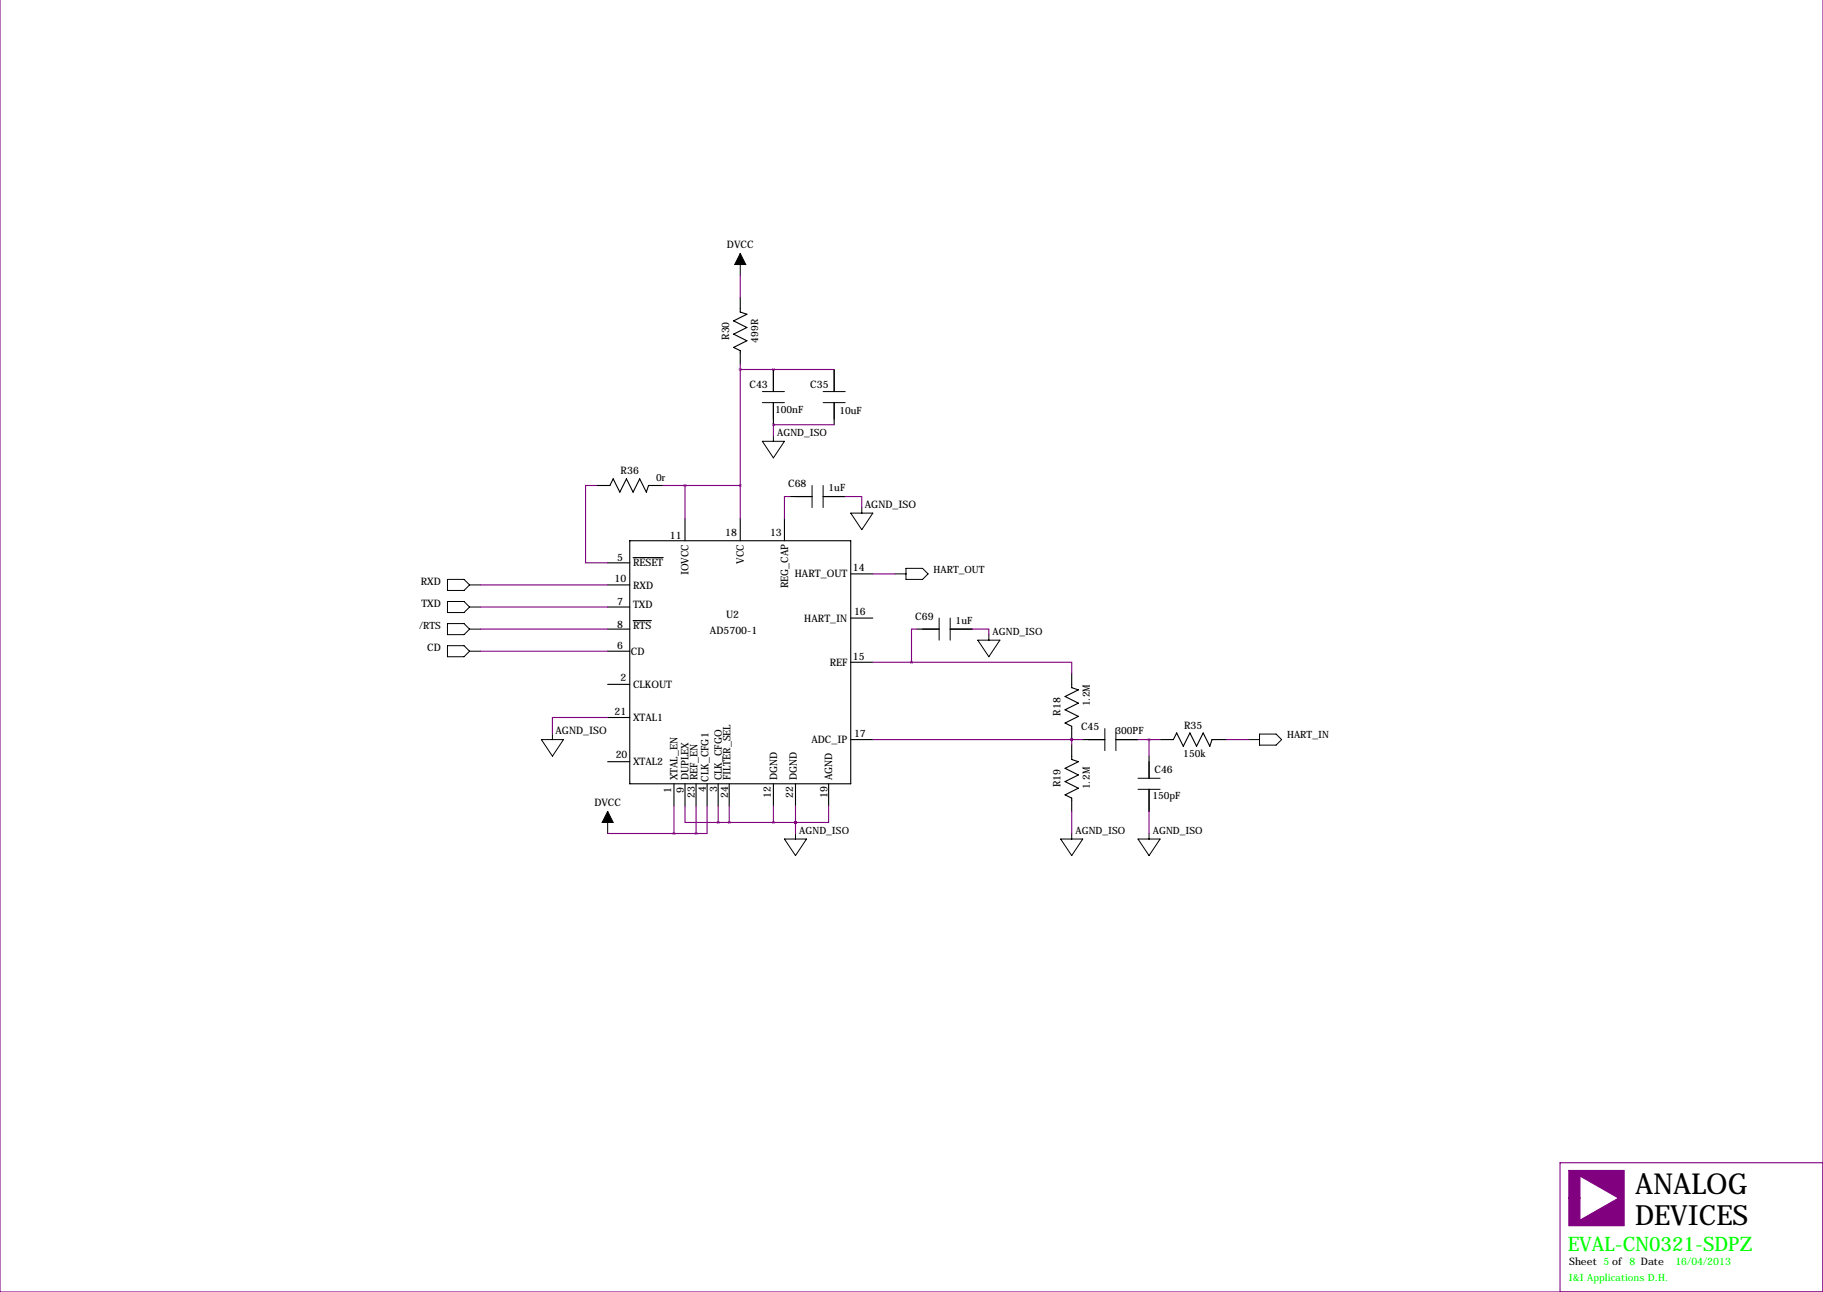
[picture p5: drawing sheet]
<svg xmlns="http://www.w3.org/2000/svg" width="419mm" height="297mm" viewBox="0 0 419 297" stroke-linecap="round" stroke-linejoin="round" font-family="sans-serif">
<path d="M360.7 269.1h12.7v12.7h-12.7v-6.4h2.5v5.1l8.9-5.1-8.9-5v5h-2.5z" fill="#800080" stroke="#800080" stroke-width=".25"/>
<g fill="none" stroke="#800080" stroke-width=".25">
<path d="M419.1 -.1v297.1h-419.1v-297.1M170.2 63.4v5M170.2 83.7v35.5M170.2 84.9h21.6M177.8 97.6h.1M177.8 84.9h.1M177.8 97.6v2.6M177.8 97.6h14M137.2 111.6h-2.6v17.8h5.1M152.4 111.6h17.8M157.5 111.6v7.6M181.6 114.2h-1.3v5"/>
<path d="M194.3 114.2h3.8v2.5M110.5 134.5h29.2M110.5 139.6h29.2M200.7 131.9h5M110.5 144.6h29.2M110.5 149.7h29.2M200.7 152.3h8.8M209.5 152.3h36.9v2.5M210.8 144.6h-1.3v7.7M223.5 144.6h3.8v1.3M139.7 165h-12.7v3.8M200.7 170h48.2"/>
<path d="M246.4 170h.1M246.4 170v1.3M261.6 170h5.1M264.2 170v3.8M281.9 170h5.1M139.7 191.6h20.3M154.9 185.3v6.3M157.5 185.3v3.8h7.6M160 185.3v6.3M162.6 185.3v6.3h-2.6M165.1 189.1h17.8M165.1 185.3v3.8"/>
<path d="M167.6 185.3v3.8M177.8 185.3v3.8M182.9 189.1h.1M182.9 185.3v6.3M190.5 185.3v3.8h-7.6M246.4 186.5v5.1M264.2 186.5v5.1M419.1 267.3h-60.5v29.7"/>
</g>
<g fill="none" stroke="#000" stroke-width=".25">
<path d="M170.2 68.4v3.3l1.5 .5-3 1.6 3 1.5-3 1.5 3 1.5-3 1.6 1.5 .7v3.1M177.8 84.9v5.1M177.8 92.6v5M191.8 84.9v5.1M191.8 92.6v5M137.2 111.6h3l.8-1.5 1.5 3 1.5-3 1.5 3 1.6-3 1.5 3 .5-1.5h3.3M157.5 119.2v5.1M170.2 119.2v5.1M180.3 119.2v5.1M181.6 114.2h5.1M189.2 114.2h5.1M139.7 134.5h5.1"/>
<path d="M139.7 139.6h5.1M139.7 129.4h5.1M144.8 124.3h50.8v55.9h-50.8zM145.5 128.2h7M195.6 131.9h5.1M139.7 144.6h5.1M139.7 149.7h5.1M139.7 157.3h5.1M145.5 142.7h4.3M195.6 152.3h5.1M195.6 142.1h5.1M210.8 144.6h5.1"/>
<path d="M218.4 144.6h5.1M246.4 154.8v3.3l1.5 .5-3 1.5 3 1.6-3 1.5 3 1.5-3 1.5 1.5 .8v3M139.7 175.1h5.1M139.7 165h5.1M195.6 170h5.1M246.4 171.3v3.3l1.5 .5-3 1.5 3 1.6-3 1.5 3 1.5-3 1.5 1.5 .8v3M248.9 170h5.1M256.5 170h5.1M264.2 173.8v5.1M266.7 170h3l.8-1.5 1.5 3.1 1.6-3.1 1.5 3.1 1.5-3.1 1.5 3.1 .5-1.6h3.3M154.9 180.2v5.1M157.5 180.2v5.1"/>
<path d="M160 180.2v5.1M162.6 180.2v5.1M165.1 180.2v5.1M167.6 180.2v5.1M177.8 180.2v5.1M182.9 180.2v5.1M190.5 180.2v5.1M264.2 181.5v5"/>
</g>
<g fill="none" stroke="#000" stroke-width=".23">
<path d="M170.2 58.3v5.1M175.3 92.6h5M175.3 90h5M189.2 92.6h5.1M189.2 90h5.1M175.3 101.5h5l-2.5 3.8zM177.8 100.2v1.3M186.7 111.6v5.1M189.2 111.6v5.1M195.6 118h5.1l-2.6 3.8zM198.1 116.7v1.3M102.9 133.2h3.8l1.2 1.3-1.2 1.2h-3.8z"/>
<path d="M102.9 138.3h3.8l1.2 1.3-1.2 1.2h-3.8zM107.9 134.5h2.6M107.9 139.6h2.6M205.7 131.9h2.6M208.3 130.7h3.8l1.3 1.2-1.3 1.3h-3.8zM102.9 143.4h3.8l1.2 1.2-1.2 1.3h-3.8zM102.9 148.4h3.8l1.2 1.3-1.2 1.3h-3.8zM107.9 144.6h2.6M107.9 149.7h2.6M215.9 142.1v5.1M218.4 142.1v5.1M224.8 147.2h5.1l-2.6 3.8z"/>
<path d="M227.3 145.9v1.3M124.5 170h5l-2.5 3.8zM127 168.8v1.2M254 167.5v5.1M256.5 167.5v5.1M261.6 178.9h5.1M287 170h2.6M289.6 168.8h3.8l1.2 1.2-1.2 1.3h-3.8zM139.7 186.5v5.1M180.3 192.9h5.1l-2.5 3.8zM182.9 191.6v1.3M243.8 192.9h5.1l-2.5 3.8z"/>
<path d="M246.4 191.6v1.3M261.6 181.5h5.1M261.6 192.9h5.1l-2.5 3.8zM264.2 191.6v1.3"/>
</g>
<path d="M170.2 58.3l1.2 2.5h-2.5zM139.7 186.5l1.3 2.6h-2.6z" fill="#000" stroke="#000" stroke-width=".23"/>
<path d="M264.1 170a.05 .05 0 0 0 .1 0 .05 .05 0 0 0-.1 0zM209.5 152.3a.05 .05 0 0 0 .1 0 .05 .05 0 0 0-.1 0zM167.6 189.1a.05 .05 0 0 0 .1 0 .05 .05 0 0 0-.1 0zM154.9 191.6a.05 .05 0 0 0 .1 0 .05 .05 0 0 0-.1 0z" fill="#800080" stroke="#800080" stroke-width=".63"/>
<text font-size="6.6" x="375.9" y="274.4">ANALOG</text>
<text font-size="6.4" x="375.9" y="281.5">DEVICES</text>
<text font-size="4.6" fill="#0f0" x="360.4" y="287.6">EVAL-CN0321-SDPZ</text>
<g font-size="2.4">
<text x="167.1" y="57">DVCC</text>
<text x="167.6" y="78.2" transform="rotate(-90 167.6 78.2)">R30</text>
<text x="172.3" y="89.2">C43</text>
<text x="186.3" y="89.2">C35</text>
<text x="142.7" y="109.1">R36</text>
<text x="181.2" y="112">C68</text>
<text x="198.8" y="116.7">AGND_ISO</text>
<text x="154" y="123.8">11</text>
<text x="166.7" y="123.3">18</text>
<text x="177" y="123.3">13</text>
<text x="141.9" y="128.9">5</text>
<text x="145.5" y="130.2">RESET</text>
<text x="171" y="129.6" transform="rotate(-90 171 129.6)">VCC</text>
<text x="196.1" y="131.2">14</text>
<text x="96.7" y="134.5">RXD</text>
<text x="141.3" y="133.7">10</text>
<text x="145.5" y="135.3">RXD</text>
<text x="158.3" y="132.3" transform="rotate(-90 158.3 132.3)">IOVCC</text>
<text x="181.2" y="135.3" transform="rotate(-90 181.2 135.3)">REG_CAP</text>
<text x="182.7" y="132.8">HART_OUT</text>
<text x="96.9" y="139.6">TXD</text>
<text x="141.9" y="139.1">7</text>
<text x="145.5" y="139.9">TXD</text>
<text x="166.9" y="142.2">U2</text>
<text x="184.9" y="142.9">HART_IN</text>
<text x="196.3" y="141.3">16</text>
<text x="210.4" y="142.5">C69</text>
<text x="98.2" y="149.7">CD</text>
<text x="141.9" y="144.4">8</text>
<text x="141.9" y="149.2">6</text>
<text x="145.5" y="144.7">RTS</text>
<text x="163.2" y="145.8">AD5700-1</text>
<text x="145" y="150.5">CD</text>
<text x="190.7" y="153.1">REF</text>
<text x="196.1" y="151.8">15</text>
<text x="142.7" y="156.5">2</text>
<text x="145.5" y="158.2">CLKOUT</text>
<text x="141.3" y="164.5">21</text>
<text x="145.5" y="165.8">XTAL1</text>
<text x="243.8" y="164.5" transform="rotate(-90 243.8 164.5)">R18</text>
<text x="248.5" y="167.9">C45</text>
<text x="272.2" y="167.5">R35</text>
<text x="127.7" y="168.8">AGND_ISO</text>
<text x="186.5" y="170.9">ADC_IP</text>
<text x="196.3" y="169.4">17</text>
<text x="141.6" y="174.4">20</text>
<text x="145.5" y="175.9">XTAL2</text>
<text x="155.8" y="179.4" transform="rotate(-90 155.8 179.4)">XTAL_EN</text>
<text x="158.3" y="179.4" transform="rotate(-90 158.3 179.4)">DUPLEX</text>
<text x="160.3" y="179.4" transform="rotate(-90 160.3 179.4)">REF_EN</text>
<text x="162.9" y="179.7" transform="rotate(-90 162.9 179.7)">CLK_CFG1</text>
<text x="165.9" y="179.4" transform="rotate(-90 165.9 179.4)">CLK_CFGO</text>
<text x="168" y="179.4" transform="rotate(-90 168 179.4)">FILTER_SEL</text>
<text x="178.6" y="179.4" transform="rotate(-90 178.6 179.4)">DGND</text>
<text x="183.2" y="179.4" transform="rotate(-90 183.2 179.4)">DGND</text>
<text x="191.3" y="179.4" transform="rotate(-90 191.3 179.4)">AGND</text>
<text x="265.4" y="177.7">C46</text>
<text x="136.6" y="185.3">DVCC</text>
<text x="154.3" y="182.3" transform="rotate(-90 154.3 182.3)">1</text>
<text x="157.2" y="182.3" transform="rotate(-90 157.2 182.3)">9</text>
<text x="159.8" y="183.4" transform="rotate(-90 159.8 183.4)">23</text>
<text x="162.3" y="182.1" transform="rotate(-90 162.3 182.1)">4</text>
<text x="164.8" y="182.1" transform="rotate(-90 164.8 182.1)">3</text>
<text x="167.4" y="183.4" transform="rotate(-90 167.4 183.4)">24</text>
<text x="177.2" y="183.4" transform="rotate(-90 177.2 183.4)">12</text>
<text x="182.4" y="183.4" transform="rotate(-90 182.4 183.4)">22</text>
<text x="190.2" y="183.4" transform="rotate(-90 190.2 183.4)">19</text>
<text x="243.8" y="181" transform="rotate(-90 243.8 181)">R19</text>
<text x="360.7" y="290.9">Sheet 5 of</text>
</g>
<g font-size="2.4" fill="#0f0">
<text x="374.6" y="290.9">8 Date</text>
<text x="385.2" y="290.9">16/04/2013</text>
</g>
<g font-size="2.3">
<text x="174.3" y="78.8" transform="rotate(-90 174.3 78.8)">499R</text>
<text x="178.2" y="94.9">100nF</text>
<text x="193" y="95.1">10uF</text>
<text x="178.7" y="100.2">AGND_ISO</text>
<text x="150.8" y="110.7">0r</text>
<text x="190.5" y="112.9">1uF</text>
<text x="214.6" y="131.7">HART_OUT</text>
<text x="219.7" y="143.4">1uF</text>
<text x="96.3" y="144.6">/RTS</text>
<text x="228.2" y="145.9">AGND_ISO</text>
<text x="250.5" y="162.4" transform="rotate(-90 250.5 162.4)">1.2M</text>
<text x="256.4" y="168.8">300PF</text>
<text x="272" y="173.9">150k</text>
<text x="295.9" y="169.8">HART_IN</text>
<text x="250.5" y="181.5" transform="rotate(-90 250.5 181.5)">1.2M</text>
<text x="264.9" y="183.6">150pF</text>
<text x="183.8" y="191.6">AGND_ISO</text>
<text x="247.3" y="191.6">AGND_ISO</text>
<text x="265" y="191.6">AGND_ISO</text>
</g>
<text font-size="2.3" fill="#0f0" x="360.7" y="294.5">I&amp;I Applications D.H.</text>
</svg>
